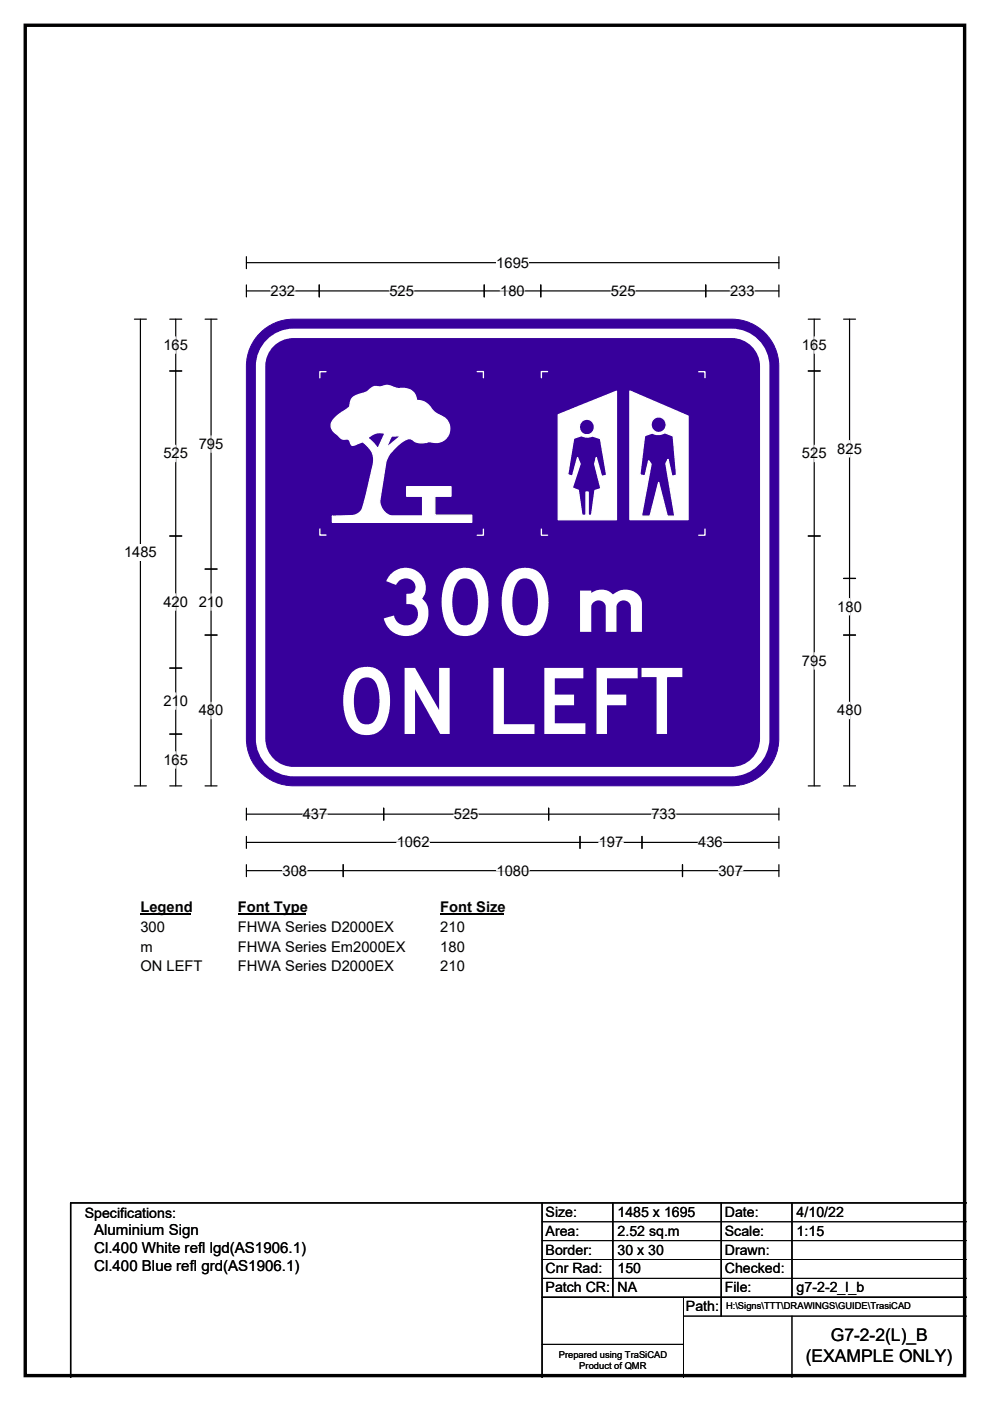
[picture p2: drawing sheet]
<svg xmlns="http://www.w3.org/2000/svg" width="210mm" height="297mm" viewBox="0 0 210 297" stroke-linecap="round" stroke-linejoin="round" font-family="sans-serif">
<path d="M5.4 5.4h199.2v286.3h-199.2z" fill="none" stroke="#000" stroke-width=".72"/>
<path d="M52.3 55.7h112.9M52.3 54.4v2.6M165.2 54.4v2.6" fill="none" stroke="#000" stroke-width=".25"/>
<path d="M105.3 54h6.9v3.4h-6.9z" fill="#fff"/>
<g fill="none" stroke="#000" stroke-width=".25">
<path d="M28.5 67.7h2.6M29.8 67.7v98.9M52.3 61.7h112.9M52.3 60.4v2.5M67.7 60.4v2.5M102.7 60.4v2.5M114.7 60.4v2.5M149.7 60.4v2.5M165.2 60.4v2.5M28.5 166.6h2.6M52.3 171.3v2.6M52.3 177.3v2.6"/>
<path d="M52.3 172.6h112.9M52.3 178.6h112.9M81.4 171.3v2.6M116.4 171.3v2.6M123 177.3v2.6M136.2 177.3v2.6M165.2 171.3v2.6M165.2 177.3v2.6M52.3 183.3v2.6M52.3 184.6h112.9M72.8 183.3v2.6M144.8 183.3v2.6"/>
<path d="M165.2 183.3v2.6"/>
</g>
<g fill="none" stroke="#fff" stroke-width=".25">
<path d="M57.4 61.7h5.2M82.6 61.7h5.2M106.1 61.7h5.2M129.6 61.7h5.2M154.9 61.7h5.2M64.2 172.6h5.2M84.2 178.6h6.9M96.3 172.6h5.2M127 178.6h5.2M138.2 172.6h5.2M148.1 178.6h5.2M59.9 184.6h5.2"/>
<path d="M105.3 184.6h6.9M152.4 184.6h5.2"/>
</g>
<path d="M26.3 115.4h7v3.5h-7z" fill="#fff"/>
<g fill="none" stroke="#000" stroke-width=".25">
<path d="M36 78.7h2.5M36 67.7h2.5M37.3 67.7v98.9M43.5 67.7h2.5M44.8 67.7v98.9M171.4 78.7h2.6M171.4 67.7h2.6M172.7 67.7v98.9M178.9 67.7h2.6M180.2 67.7v98.9M36 113.6h2.5M171.4 113.6h2.6"/>
<path d="M43.5 120.6h2.5M43.5 134.6h2.5M178.9 134.6h2.6M178.9 122.6h2.6M36 141.6h2.5M36 155.6h2.5M36 166.6h2.5M43.5 166.6h2.5M171.4 166.6h2.6M178.9 166.6h2.6"/>
</g>
<g fill="none" stroke="#fff" stroke-width=".25">
<path d="M37.3 71.4v3.5M172.7 71.4v3.5M37.3 94.4v3.5M44.8 92.4v3.5M172.7 94.4v3.5M180.2 93.4v3.5M37.3 125.9v3.5M44.8 125.9v3.5M172.7 138.4v3.5M180.2 126.9v3.5M37.3 146.9v3.5M37.3 159.4v3.5"/>
<path d="M44.8 148.9v3.5M180.2 148.9v3.5"/>
</g>
<path d="M29.8 190.6h10.7v3.5h-10.7z" fill="#fff"/>
<path d="M29.8 193.9h10.7" fill="none" stroke="#000" stroke-width=".32"/>
<path d="M50.4 190.6h14.4v3.5h-14.4z" fill="#fff"/>
<path d="M50.4 193.9h14.4" fill="none" stroke="#000" stroke-width=".32"/>
<path d="M93.4 190.6h13.4v3.5h-13.4z" fill="#fff"/>
<path d="M93.4 193.9h13.4" fill="none" stroke="#000" stroke-width=".32"/>
<g fill="#fff">
<path d="M29.8 194.8h5.2v3.5h-5.2z"/>
<path d="M50.4 194.8h33.1v3.5h-33.1z"/>
<path d="M93.4 194.8h5.2v3.5h-5.2z"/>
<path d="M29.8 199h2.6v3.5h-2.6z"/>
<path d="M50.4 199h35.5v3.5h-35.5z"/>
<path d="M93.4 199h5.2v3.5h-5.2z"/>
<path d="M29.8 203.2h13.1v3.5h-13.1z"/>
<path d="M50.4 203.2h33.1v3.5h-33.1z"/>
<path d="M93.4 203.2h5.2v3.5h-5.2z"/>
</g>
<path d="M54.8 71a10 10 0 0 1 7.4-3.3h93a10 10 0 0 1 10 9.9v79a10 10 0 0 1-10 10h-93a10 10 0 0 1-9.9-10v-79a9.9 9.9 0 0 1 2.5-6.6z" fill-rule="evenodd" fill="#37009b" stroke="#37009b" stroke-width=".21"/>
<path d="M57.7 72.4a7 7 0 0 1 4.6-1.7h92.9a7 7 0 0 1 7 7v78.9a7 7 0 0 1-7 7h-92.9a7 7 0 0 1-7-7v-78.9a7 7 0 0 1 2.4-5.3z" fill="none" stroke="#fff" stroke-width="2"/>
<path d="M74.7 84.4l-.4 .9a1.26 1.26 0 0 1-.5 1.3l-1.4 .9a3.9 3.9 0 0 0-2.2 2.9l.5 1 1.6 1.5 .5 .2 1.2 .1 .4 .8a.58 .58 0 0 0 .4 .5 .58 .58 0 0 0 .6-.2l1.6-.6 .5 .4a4.5 4.5 0 0 1 1.4 5.6l-1.9 7.6a2.29 2.29 0 0 1-1.2 1.7l-1 .3-4.3 .2v1.2h29.6v-1.5h-7.9v-4h3.5v-2h-9.4v2h3.3v4.2h-6.5l-.6-.1-.7-.5a3.4 3.4 0 0 1-1.2-2.8l1.3-8.1 1-2a12.2 12.2 0 0 1 3-2.6 1.89 1.89 0 0 1 2.3 .4l1.5 .2 1.4-.3a3 3 0 0 0 4.3-3 3.5 3.5 0 0 0-2.7-2.8l-.9-.7a4 4 0 0 0-2.8-2.2h-.7a2.56 2.56 0 0 0-2.6-2.5h-1.4l-2-.7-1.7 .3h-1.2l-1.6 1.1-2.2 .7zM77.9 92.8l1.4 1.2 .8 1.2 1.6-3.3a3.8 3.8 0 0 0-3.8 .9zM83 92.4h2l-3.1 2.6z" fill-rule="evenodd" fill="#fff"/>
<path d="M69.2 78.8h-1.4v1.3M101.2 78.8h1.3v1.3M74.7 84.4l.9-.6 2.2-.7 1.6-1.1h1.2l1.7-.3 2 .7h1.4a2.61 2.61 0 0 1 2.6 2.5 3.6 3.6 0 0 1 3.5 2.1l.7 .6a5.9 5.9 0 0 1 2.6 2.1 3 3 0 0 1-.6 3.3 3 3 0 0 1-3.3 .7l-2 .2-1.3-.4a1.46 1.46 0 0 0-2.1-.2 11.9 11.9 0 0 0-2.9 2.6l-1 2-1.3 8.1a3.4 3.4 0 0 0 1.3 2.9l1.2 .5h6.5v-4.2h-3.3v-2h9.4v2h-3.5v4h7.9v1.5h-29.6v-1.2l4.3-.2 1.1-.4a2.51 2.51 0 0 0 1.2-1.9l1.6-6.3a8 8 0 0 0 .4-4.5l-.7-1.1-1.4-1.4-1.1 .3a1.16 1.16 0 0 1-1.4 .3l-.5-1.1-1.2-.1a1.9 1.9 0 0 1-1.2-.9l-.2-.2a2.01 2.01 0 0 1-.9-2.7l1-1.1 2.2-1.5a1.18 1.18 0 0 0 .6-1.2zM77.9 92.8a3.9 3.9 0 0 1 3.8-.9l-1.6 3.3-.8-1.2zM83 92.4h2l-3.1 2.6zM67.8 112.2v1.3h1.4M102.5 112.2v1.3h-1.3" fill="none" stroke="#fff" stroke-width=".28"/>
<path d="M118.4 87.9v22.3h12.3v-27.2zM133.6 82.9l12.3 5.3v22h-12.3zM122.9 90.6a1.63 1.63 0 0 0 3.2 0 1.63 1.63 0 0 0-3.2 0zM138.1 90.1a1.63 1.63 0 0 0 3.2 0 1.63 1.63 0 0 0-3.2 0zM121.7 92.9l-1.3 7.8 1 .2 1.1-3.9 .5 1.3-1.6 5.1 1.3 .5 .7 5.4h.9v-5h.5v5h.7l.7-5.3 1.3-.4-1.4-5.3 .4-1.3 1.1 4 1.1-.2-1.3-7.8-1.8-.6-1.1 .3-1.2-.3zM136.7 92.4l1.7-.6a2.66 2.66 0 0 0 2.3 .1l.3-.1 1.8 .6 .7 8.3-1 .3-.8-3.6-.5 .9 1.9 11.1h-1.6l-1.8-7.1-1.8 7.1h-1.9l2.1-11-.5-.7-.8 3.2-1.1-.2z" fill-rule="evenodd" fill="#fff"/>
<g fill="none" stroke="#fff" stroke-width=".28">
<path d="M116.1 78.8h-1.3v1.3M148.2 78.8h1.3v1.3M118.4 87.9l12.3-4.9v27.2h-12.3zM121.7 92.9l1.6-.5 1.2 .3 1.1-.3 1.8 .6 1.3 7.8-1.1 .2-1.1-4-.4 1.3 1.4 5.3-1.3 .4-.7 5.3h-.7v-5h-.5v5h-.9l-.7-5.4-1.3-.5 1.6-5.1-.5-1.3-1.1 3.9-1-.2zM133.6 82.9l12.3 5.3v22h-12.3zM136.7 92.4l1.7-.6a2.66 2.66 0 0 0 2.3 .1l.3-.1 1.8 .6 .7 8.3-1 .3-.8-3.6-.5 .9 1.9 11.1h-1.6l-1.8-7.1-1.8 7.1h-1.9l2.1-11-.5-.7-.8 3.2-1.1-.2zM114.8 112.2v1.3h1.3M149.5 112.2v1.3h-1.3"/>
<circle cx="124.5" cy="90.6" r="1.63"/>
<circle cx="139.7" cy="90.1" r="1.63"/>
</g>
<path d="M115 255v37M130 255v20M153 255v24M168 255v20M205 255h-190v37M115 275h90" fill="none" stroke="#000" stroke-width=".3"/>
<path d="M115 259h90M115 263h90M115 267h90M115 271h90M145 279h60M145 275v17M168 279v13M115 285h30" fill="none" stroke="#000" stroke-width=".21"/>
<g font-size="19.5" fill="#fff">
<text x="78.9" y="134.6">300</text>
<text x="71.4" y="155.6">ON LEFT</text>
</g>
<text font-size="16.7" fill="#fff" x="120.6" y="134">m</text>
<g font-size="3.7">
<text x="176.2" y="284.4">G7-2-2(L)_B</text>
<text x="170.9" y="288.9">(EXAMPLE ONLY)</text>
</g>
<g font-size="3.2">
<text x="20" y="261.9">Aluminium Sign</text>
<text x="20" y="265.7">Cl.400 White refl lgd(AS1906.1)</text>
<text x="20" y="269.6">Cl.400 Blue refl grd(AS1906.1)</text>
</g>
<g font-size="3.1">
<text x="105.3" y="56.7">1695</text>
<text x="57.4" y="62.7">232</text>
<text x="82.6" y="62.7">525</text>
<text x="106.1" y="62.7">180</text>
<text x="129.6" y="62.7">525</text>
<text x="154.9" y="62.7">233</text>
<text x="34.7" y="74.2">165</text>
<text x="170.1" y="74.2">165</text>
<text x="42.2" y="95.2">795</text>
<text x="34.7" y="97.2">525</text>
<text x="170.1" y="97.2">525</text>
<text x="177.6" y="96.2">825</text>
<text x="26.3" y="118.2">1485</text>
<text x="34.7" y="128.7">420</text>
<text x="42.2" y="128.7">210</text>
<text x="177.6" y="129.7">180</text>
<text x="170.1" y="141.2">795</text>
<text x="34.7" y="149.7">210</text>
<text x="42.2" y="151.7">480</text>
<text x="177.6" y="151.7">480</text>
<text x="34.7" y="162.2">165</text>
<text x="64.2" y="173.7">437</text>
<text x="96.3" y="173.7">525</text>
<text x="138.2" y="173.7">733</text>
<text x="84.2" y="179.7">1062</text>
<text x="127" y="179.7">197</text>
<text x="148.1" y="179.7">436</text>
<text x="59.9" y="185.7">308</text>
<text x="105.3" y="185.7">1080</text>
<text x="152.4" y="185.7">307</text>
<text x="29.8" y="193.4">Legend</text>
<text x="29.8" y="197.6">300</text>
<text x="50.4" y="193.4">Font Type</text>
<text x="50.4" y="197.6">FHWA Series D2000EX</text>
<text x="93.4" y="193.4">Font Size</text>
<text x="93.4" y="197.6">210</text>
<text x="29.8" y="201.8">m</text>
<text x="50.4" y="201.8">FHWA Series Em2000EX</text>
<text x="93.4" y="201.8">180</text>
<text x="29.8" y="206">ON LEFT</text>
<text x="50.4" y="206">FHWA Series D2000EX</text>
<text x="93.4" y="206">210</text>
</g>
<g font-size="3">
<text x="115.7" y="258">Size:</text>
<text x="131" y="258">1485 x 1695</text>
<text x="153.7" y="258">Date:</text>
<text x="169" y="258">4/10/22</text>
<text x="18" y="258.2">Specifications:</text>
<text x="115.7" y="262">Area:</text>
<text x="131" y="262">2.52 sq.m</text>
<text x="153.7" y="262">Scale:</text>
<text x="169" y="262">1:15</text>
<text x="115.7" y="266">Border:</text>
<text x="115.7" y="270">Cnr Rad:</text>
<text x="131" y="266">30 x 30</text>
<text x="131" y="270">150</text>
<text x="153.7" y="266">Drawn:</text>
<text x="153.7" y="270">Checked:</text>
<text x="115.7" y="274">Patch CR:</text>
<text x="131" y="274">NA</text>
<text x="153.7" y="274">File:</text>
<text x="169" y="274">g7-2-2_l_b</text>
<text x="145.5" y="278">Path:</text>
</g>
<g font-size="2">
<text x="154" y="277.6">H:\Signs\TTT\DRAWINGS\GUIDE\TrasiCAD</text>
<text x="118.5" y="287.8">Prepared using TraSiCAD</text>
<text x="122.9" y="290.2">Product of QMR</text>
</g>
</svg>
